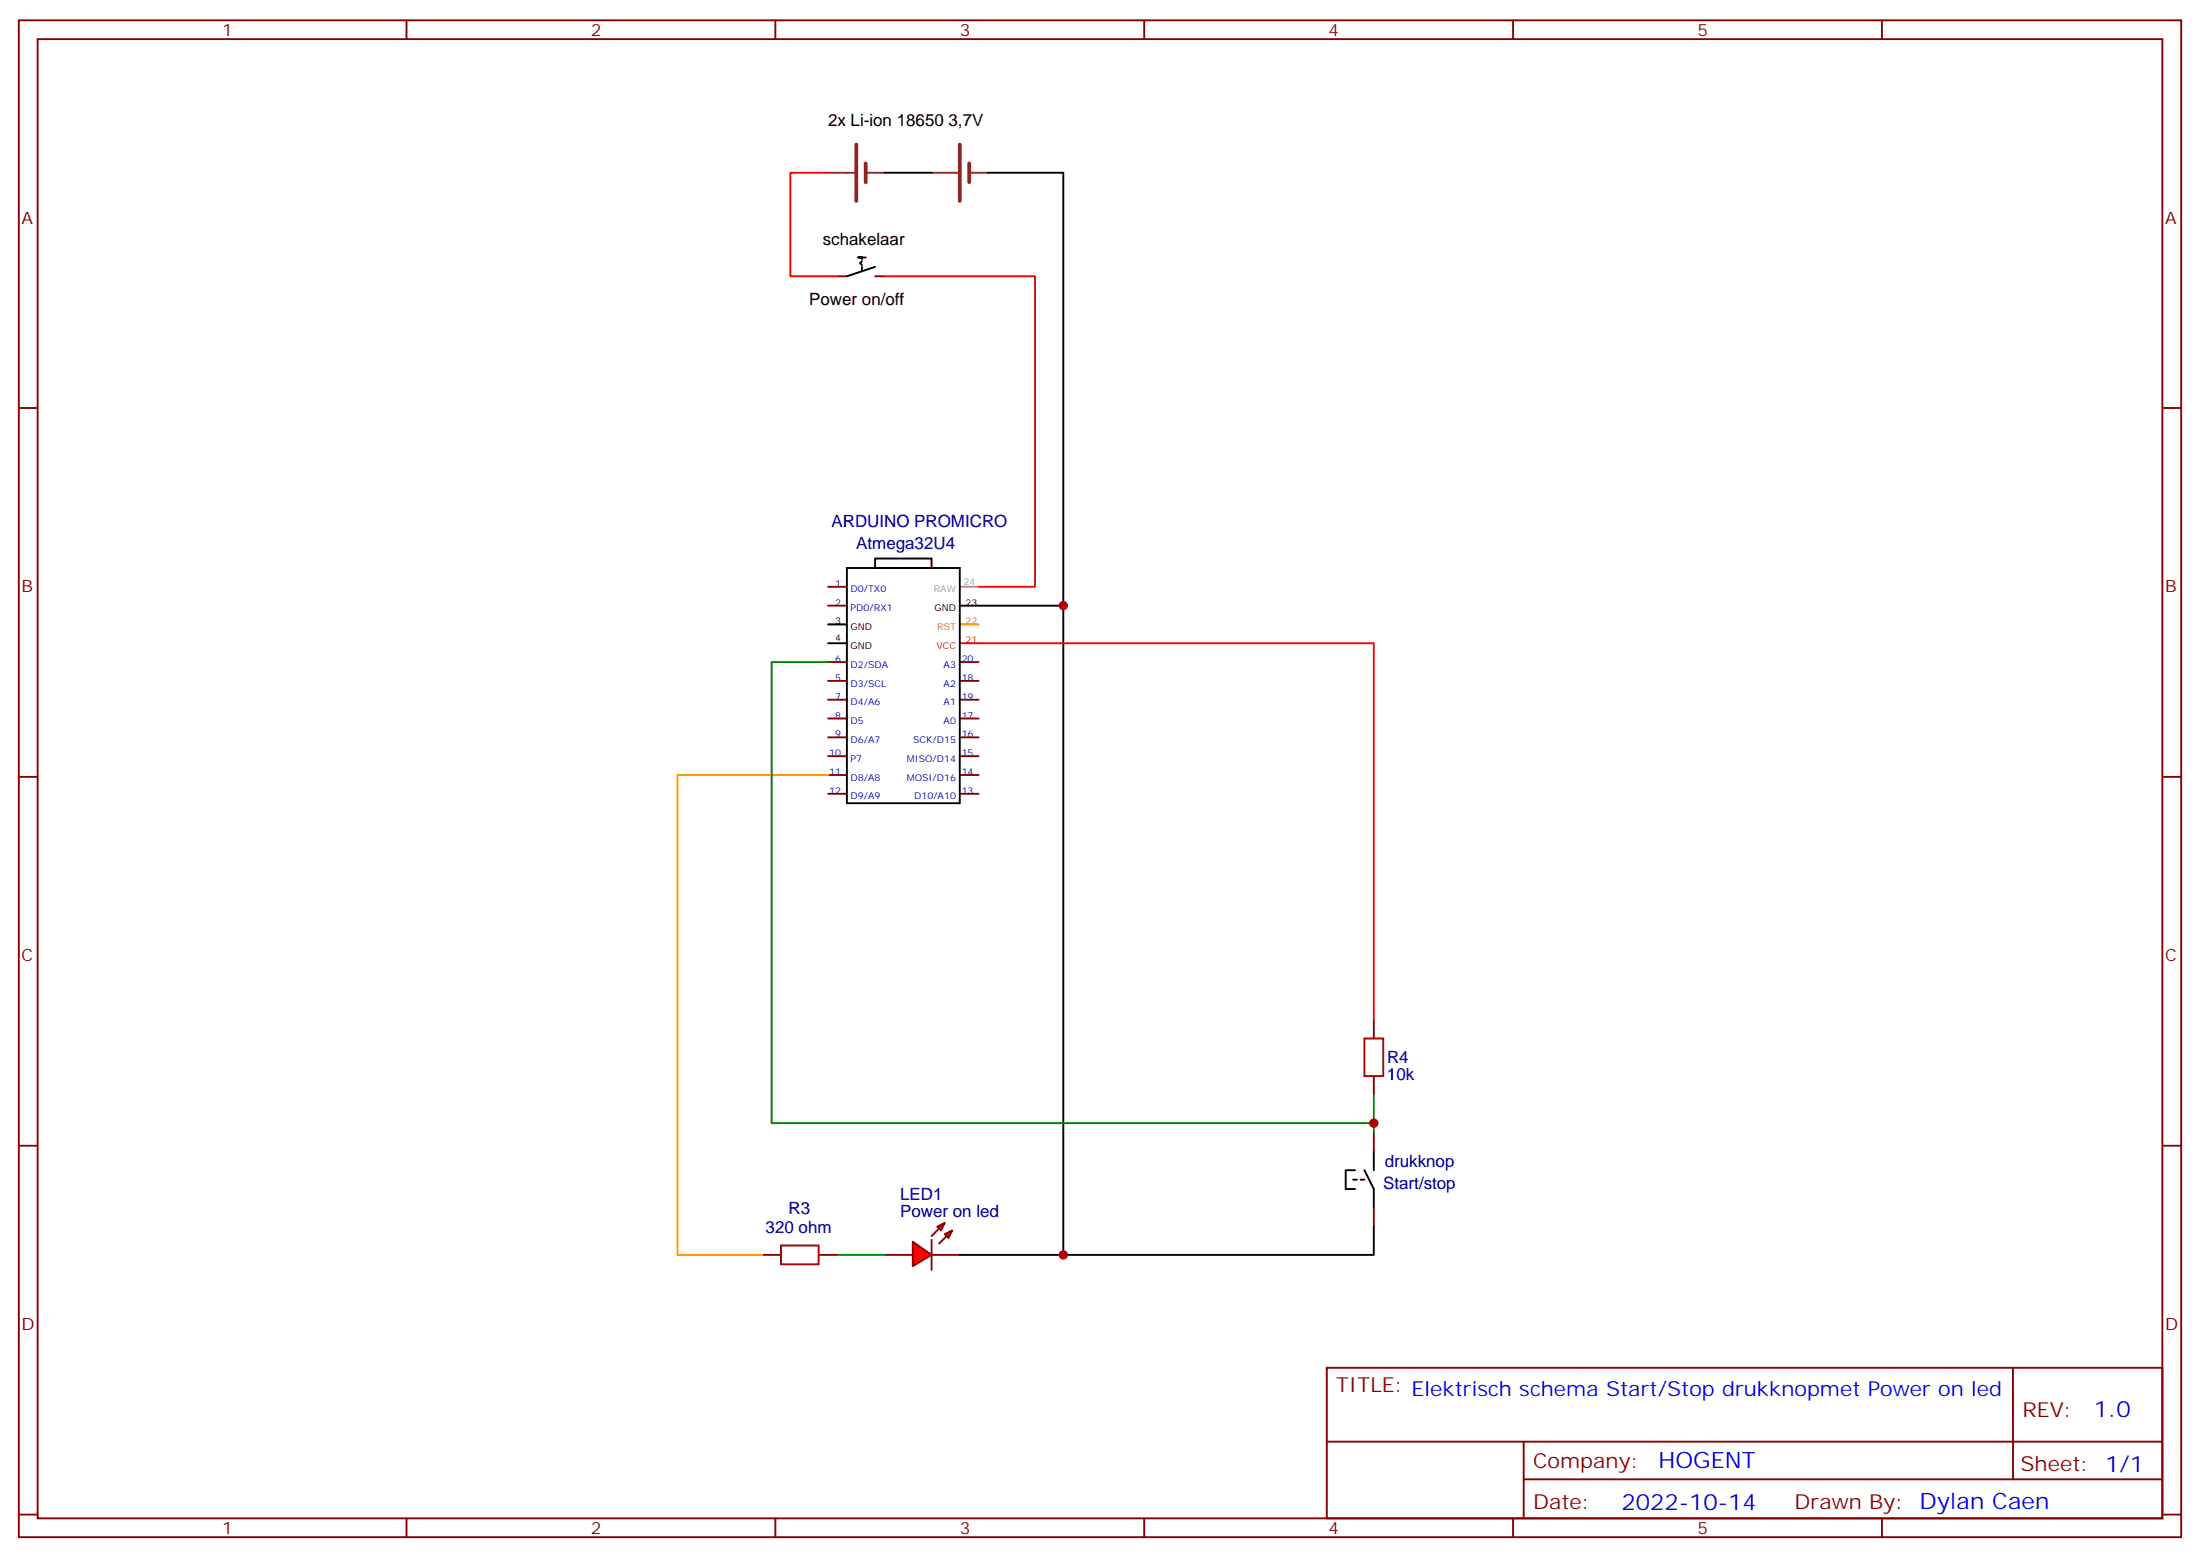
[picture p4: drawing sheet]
<svg xmlns="http://www.w3.org/2000/svg" width="412mm" height="292mm" viewBox="0 0 412 292" stroke-linecap="round" stroke-linejoin="round" font-family="sans-serif">
<g fill="none" stroke="#870000" stroke-width=".35">
<path d="M3.5 3.8h405.4v284.3h-405.4zM7.1 7.3h398.2v277.3h-398.2zM76.2 3.8v3.5M145.3 3.8v3.5M214.5 3.8v3.5M283.6 3.8v3.5M352.8 3.8v3.5M3.5 76.5h3.6M405.3 76.5h3.6M155.2 110h3.5M155.2 113.5h3.5M155.2 124.1h3.5"/>
<path d="M155.2 127.6h3.5M155.2 131.2h3.5M155.2 134.7h3.5M155.2 138.2h3.5M179.9 124.1h3.5M179.9 127.6h3.5M179.9 131.2h3.5M179.9 134.7h3.5M179.9 138.2h3.5M3.5 145.6h3.6M155.2 141.7h3.5M155.2 145.3h3.5"/>
<path d="M155.2 148.8h3.5M179.9 141.7h3.5M179.9 145.3h3.5M179.9 148.8h3.5M405.3 145.6h3.6M3.5 214.8h3.6M405.3 214.8h3.6M248.7 256.4h156.6v28.2h-156.6zM377.3 256.4v20.9M248.7 270.2h156.5M285.6 277.3h119.6M285.6 270.2v14.2"/>
<path d="M3.5 283.9h3.6M76.2 284.6v3.5M145.3 284.6v3.5M214.5 284.6v3.5M283.6 284.6v3.5M352.8 284.6v3.5M405.3 283.9h3.6"/>
</g>
<path d="M165.8 32.4h8.8M185.2 32.4h14.1v81.1h-19.4M155.2 117.1h3.5M158.7 106.5h21.2v44.1h-21.2zM164 104.7h10.6v1.8h-10.6zM155.2 120.6h3.5" fill="none" stroke="#000" stroke-width=".35"/>
<path d="M179.9 120.6h3.5" fill="none" stroke="#f00" stroke-width=".35"/>
<path d="M179.9 117.1h3.5" fill="none" stroke="#f60" stroke-width=".35"/>
<path d="M179.9 110h3.5" fill="none" stroke="#999" stroke-width=".35"/>
<path d="M160.5 27.1v10.6M162.3 30.6v3.5M179.9 27.1v10.6M181.7 30.6v3.5" fill="none" stroke="#8c2424" stroke-width=".71"/>
<path d="M155.2 32.4h5M162.3 32.4h3.5M174.6 32.4h5M181.7 32.4h3.5" fill="none" stroke="#8c2424" stroke-width=".35"/>
<g fill="#f00" stroke="#870000" stroke-width=".35">
<path d="M171.1 232.8l3.5 2.4-3.5 2.1z"/>
<path d="M174.6 232.4v5.7z"/>
</g>
<g fill="#870000" stroke="#870000" stroke-width=".35">
<path d="M174.6 231.7l1.4-1.4z"/>
<path d="M176 233.1l1.4-1.4z"/>
</g>
<g fill="#f00" stroke="#870000" stroke-width=".35">
<path d="M175.7 229.9l1.4-.7-.7 1.4z"/>
<path d="M177.1 231.4l1.4-.8-.7 1.5z"/>
</g>
<path d="M157 51.8h1.7M164 51.8h1.8M257.5 191.1v3.6M257.5 201.7v3.5M257.5 212.3v3.5M142.9 235.2h3.5M153.5 235.2h3.5M165.8 235.2h5.3M174.6 235.2h5.3M257.5 226.4v3.5" fill="none" stroke="#870000" stroke-width=".35"/>
<path d="M255.8 194.7h3.5v7h-3.5zM146.4 233.5h7.1v3.5h-7.1z" fill="none" stroke="#a10000" stroke-width=".35"/>
<path d="M155.2 124.1h-10.6v86.4h112.9M257.5 205.2v7.1M157 235.2h8.8" fill="none" stroke="#008700" stroke-width=".35"/>
<path d="M155.2 145.3h-28.2v89.9h15.9" fill="none" stroke="#f90" stroke-width=".35"/>
<path d="M161.6 49l-.4 .3 .4 .4M161.6 50v.7M162.3 48.3h-1.4h.7v.3M164 50l-5.3 1.8M199.3 113.5v121.7h-19.4M254 219.4h-1.8v3.5h1.8M255.8 219.4l1.7 3.5v3.5M257.5 215.8v3.6M253.6 221.1h.8M255.1 221.1h.7M257.5 229.9v5.3h-58.2" fill="none" stroke="#000" stroke-width=".35"/>
<path d="M155.2 32.4h-7v19.4h8.8M165.8 51.8h28.2v58.2h-10.6M183.4 120.6h74.1v70.5" fill="none" stroke="#f00" stroke-width=".35"/>
<g fill="#c00">
<circle cx="199.3" cy="235.2" r=".88"/>
<circle cx="257.5" cy="210.5" r=".88"/>
<circle cx="199.3" cy="113.5" r=".88"/>
</g>
<g font-size="4.2" fill="#00f">
<text x="392.5" y="265.7">1.0</text>
<text x="310.9" y="275.2">HOGENT</text>
<text x="304" y="283">2022-10-14</text>
</g>
<g font-size="3.9" fill="#800">
<text x="250.5" y="261">TITLE: Elektrisch schema Start/Stop drukknopmet Power on led</text>
<text x="379.1" y="265.7">REV:</text>
<text x="287.4" y="275.2">Company:</text>
<text x="378.7" y="275.8">Sheet: 1/1</text>
<text x="287.4" y="282.9">Date:</text>
<text x="336.4" y="282.9">Drawn By: Dylan Caen</text>
</g>
<g font-size="3.2" fill="#800">
<text x="41.6" y="6.8">1</text>
<text x="110.8" y="6.8">2</text>
<text x="179.9" y="6.8">3</text>
<text x="249.1" y="6.8">4</text>
<text x="318.2" y="6.8">5</text>
<text x="4.1" y="41.9">A</text>
<text x="405.9" y="41.9">A</text>
<text x="4.1" y="111.1">B</text>
<text x="405.9" y="111.1">B</text>
<text x="4.1" y="180.2">C</text>
<text x="405.9" y="180.2">C</text>
<text x="4.1" y="249.3">D</text>
<text x="405.9" y="249.3">D</text>
<text x="41.6" y="287.6">1</text>
<text x="110.8" y="287.6">2</text>
<text x="179.9" y="287.6">3</text>
<text x="249.1" y="287.6">4</text>
<text x="318.2" y="287.6">5</text>
</g>
<g font-size="3.2">
<text x="155.2" y="23.6">2x Li-ion 18650 3,7V</text>
<text x="154.2" y="45.9">schakelaar</text>
<text x="151.7" y="57.1">Power on/off</text>
</g>
<g font-size="3.2" fill="#000080">
<text x="155.9" y="98.9">ARDUINO PROMICRO</text>
<text x="160.5" y="102.9">Atmega32U4</text>
<text x="260" y="202.5">10k</text>
<text x="260" y="199.3">R4</text>
<text x="259.6" y="218.7">drukknop</text>
<text x="147.8" y="227.6">R3</text>
<text x="168.7" y="225">LED1</text>
<text x="259.3" y="222.9">Start/stop</text>
<text x="143.5" y="231.1">320 ohm</text>
<text x="168.7" y="228.2">Power on led</text>
</g>
<g font-size="1.8" fill="#00f">
<text x="156.6" y="110">1</text>
<text x="156.6" y="113.5">2</text>
<text x="159.5" y="111.1">D0/TX0</text>
<text x="159.5" y="114.6">PD0/RX1</text>
<text x="156.6" y="124.1">6</text>
<text x="159.5" y="125.2">D2/SDA</text>
<text x="176.9" y="125.2">A3</text>
<text x="180.3" y="124.1">20</text>
<text x="156.6" y="127.6">5</text>
<text x="156.6" y="131.2">7</text>
<text x="159.5" y="128.7">D3/SCL</text>
<text x="176.9" y="128.7">A2</text>
<text x="180.3" y="131.2">19</text>
<text x="180.3" y="127.6">18</text>
<text x="156.6" y="134.7">8</text>
<text x="159.5" y="132.2">D4/A6</text>
<text x="159.5" y="135.7">D5</text>
<text x="176.9" y="135.7">A0</text>
<text x="176.9" y="132.2">A1</text>
<text x="180.3" y="134.7">17</text>
<text x="155.5" y="141.7">10</text>
<text x="156.6" y="138.2">9</text>
<text x="159.5" y="139.3">D6/A7</text>
<text x="159.5" y="142.8">P7</text>
<text x="170" y="142.8">MISO/D14</text>
<text x="171.2" y="139.3">SCK/D15</text>
<text x="180.3" y="141.7">15</text>
<text x="180.3" y="138.2">16</text>
<text x="155.5" y="145.3">11</text>
<text x="155.5" y="148.8">12</text>
<text x="159.5" y="146.3">D8/A8</text>
<text x="159.5" y="149.9">D9/A9</text>
<text x="170" y="146.3">MOSI/D16</text>
<text x="171.4" y="149.9">D10/A10</text>
<text x="180.3" y="148.8">13</text>
<text x="180.3" y="145.3">14</text>
</g>
<g font-size="1.8" fill="#999">
<text x="175" y="111.1">RAW</text>
<text x="180.6" y="109.6">24</text>
</g>
<g font-size="1.8">
<text x="181" y="113.5">23</text>
<text x="156.6" y="117.1">3</text>
<text x="159.5" y="118.1">GND</text>
<text x="175.2" y="114.6">GND</text>
<text x="156.6" y="120.2">4</text>
<text x="159.5" y="121.6">GND</text>
</g>
<g font-size="1.8" fill="#f60">
<text x="175.7" y="118.1">RST</text>
<text x="181" y="117.1">22</text>
</g>
<g font-size="1.8" fill="#f00">
<text x="175.5" y="121.6">VCC</text>
<text x="181" y="120.6">21</text>
</g>
</svg>
